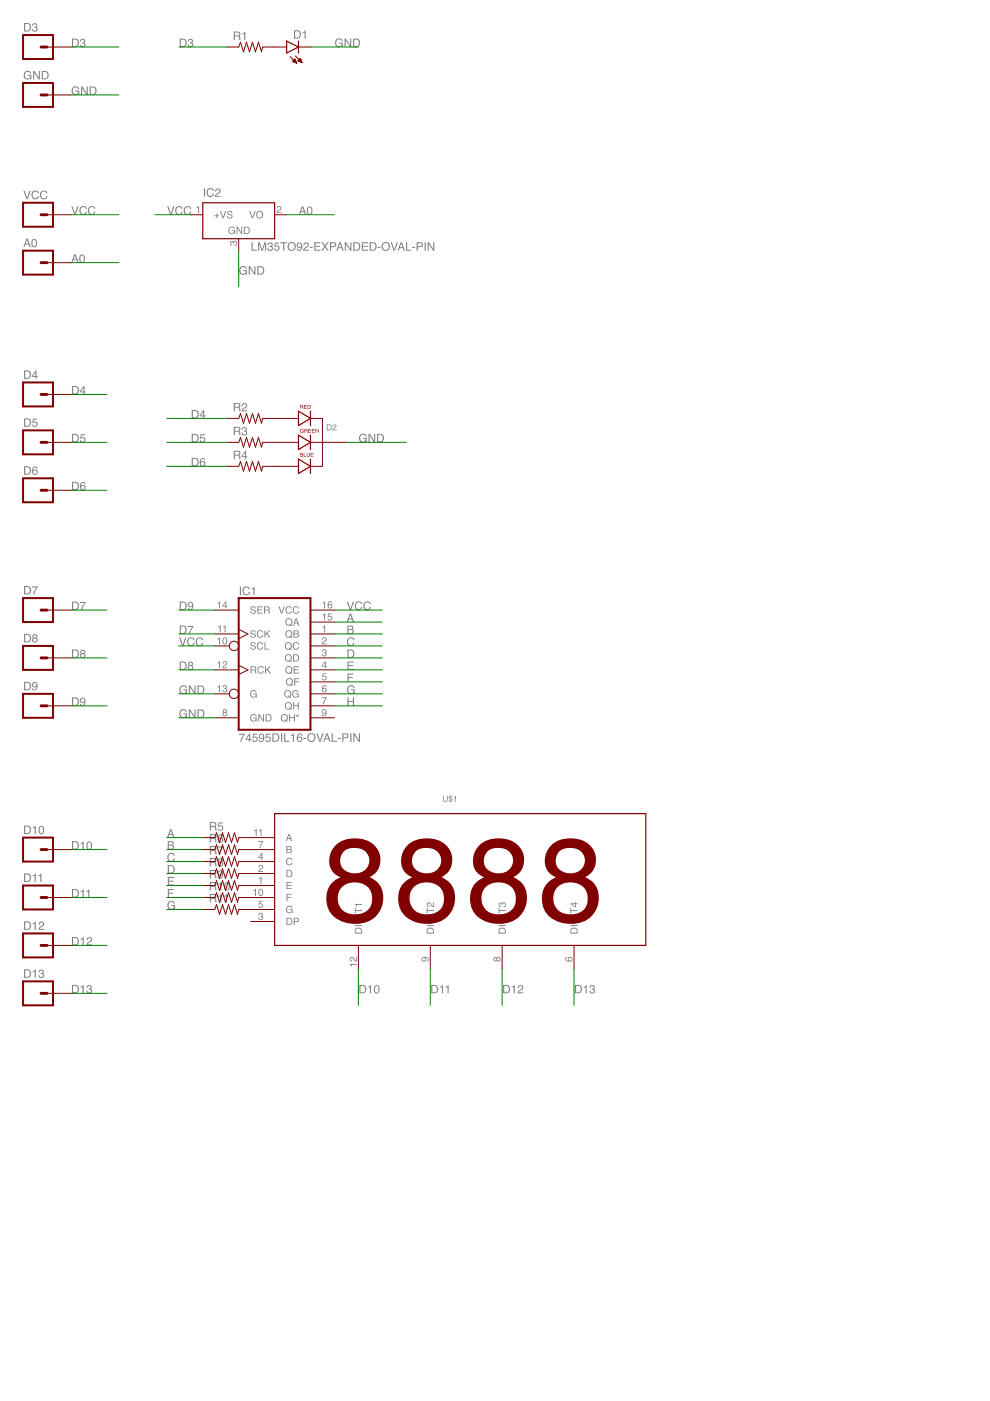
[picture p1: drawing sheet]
<?xml version="1.0" encoding="utf-8"?>
<!DOCTYPE eagle SYSTEM "eagle.dtd">
<!--
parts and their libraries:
SparkFun-Resistors: Licensing: Creative Commons ShareAlike 4.0 International - https://creativecommons.org/licenses/by-sa/4.0
-->
<eagle version="7.3.0">
<drawing>
<settings>
<setting alwaysvectorfont="no"/>
<setting verticaltext="up"/>
</settings>
<grid distance="0.1" unitdist="inch" unit="inch" style="lines" multiple="1" display="no" altdistance="0.01" altunitdist="inch" altunit="inch"/>
<schematic xreflabel="%F%N/%S.%C%R" xrefpart="/%S.%C%R">
<libraries>
<library name="SparkFun-Resistors">
<symbols>
<symbol name="RESISTOR">
<wire x1="-2.54" y1="0" x2="-2.159" y2="1.016" width="0.1524" layer="94"/>
<wire x1="-2.159" y1="1.016" x2="-1.524" y2="-1.016" width="0.1524" layer="94"/>
<wire x1="-1.524" y1="-1.016" x2="-0.889" y2="1.016" width="0.1524" layer="94"/>
<wire x1="-0.889" y1="1.016" x2="-0.254" y2="-1.016" width="0.1524" layer="94"/>
<wire x1="-0.254" y1="-1.016" x2="0.381" y2="1.016" width="0.1524" layer="94"/>
<wire x1="0.381" y1="1.016" x2="1.016" y2="-1.016" width="0.1524" layer="94"/>
<wire x1="1.016" y1="-1.016" x2="1.651" y2="1.016" width="0.1524" layer="94"/>
<wire x1="1.651" y1="1.016" x2="2.286" y2="-1.016" width="0.1524" layer="94"/>
<wire x1="2.286" y1="-1.016" x2="2.54" y2="0" width="0.1524" layer="94"/>
<text x="-3.81" y="1.4986" size="1.778" layer="95">&gt;NAME</text>
<text x="-3.81" y="-3.302" size="1.778" layer="96">&gt;VALUE</text>
<pin name="2" x="5.08" y="0" visible="off" length="short" direction="pas" swaplevel="1" rot="R180"/>
<pin name="1" x="-5.08" y="0" visible="off" length="short" direction="pas" swaplevel="1"/>
</symbol>
</symbols>
<devicesets>
<deviceset name="1KOHM-1/4W-1%(PTH)" prefix="R" uservalue="yes">
<gates>
<gate name="G$1" symbol="RESISTOR" x="0" y="0"/>
</gates>
<devices>
<device name="AXIAL-0.3" package="AXIAL-0.3">
<connects>
<connect gate="G$1" pin="1" pad="P$1"/>
<connect gate="G$1" pin="2" pad="P$2"/>
</connects>
<technologies>
<technology name="">
<attribute name="PROD_ID" value="RES-12182" constant="no"/>
<attribute name="VALUE" value="1K" constant="no"/>
</technology>
</technologies>
</device>
<device name="HORIZ-KIT" package="AXIAL-0.3EZ">
<connects>
<connect gate="G$1" pin="1" pad="P$1"/>
<connect gate="G$1" pin="2" pad="P$2"/>
</connects>
<technologies>
<technology name="">
<attribute name="PROD_ID" value="RES-12182" constant="no"/>
<attribute name="VALUE" value="1K" constant="no"/>
</technology>
</technologies>
</device>
<device name="VERT" package="AXIAL-0.1">
<connects>
<connect gate="G$1" pin="1" pad="P$1"/>
<connect gate="G$1" pin="2" pad="P$2"/>
</connects>
<technologies>
<technology name="">
<attribute name="PROD_ID" value="RES-12182" constant="no"/>
<attribute name="VALUE" value="1K" constant="no"/>
</technology>
</technologies>
</device>
<device name="VERT-KIT" package="AXIAL-0.1EZ">
<connects>
<connect gate="G$1" pin="1" pad="P$1"/>
<connect gate="G$1" pin="2" pad="P$2"/>
</connects>
<technologies>
<technology name="">
<attribute name="PROD_ID" value="RES-12182" constant="no"/>
<attribute name="VALUE" value="1K" constant="no"/>
</technology>
</technologies>
</device>
<device name="PTH-EXPANDED" package="PTH-EXPANDED">
<connects>
<connect gate="G$1" pin="1" pad="P$1"/>
<connect gate="G$1" pin="2" pad="P$2"/>
</connects>
<technologies>
<technology name=""/>
</technologies>
</device>
</devices>
</deviceset>
</devicesets>
</library>
<library name="SparkFun-Connectors">
<symbols>
<symbol name="M01">
<wire x1="3.81" y1="-2.54" x2="-2.54" y2="-2.54" width="0.4064" layer="94"/>
<wire x1="1.27" y1="0" x2="2.54" y2="0" width="0.6096" layer="94"/>
<wire x1="-2.54" y1="2.54" x2="-2.54" y2="-2.54" width="0.4064" layer="94"/>
<wire x1="3.81" y1="-2.54" x2="3.81" y2="2.54" width="0.4064" layer="94"/>
<wire x1="-2.54" y1="2.54" x2="3.81" y2="2.54" width="0.4064" layer="94"/>
<text x="-2.54" y="-5.08" size="1.778" layer="96">&gt;VALUE</text>
<text x="-2.54" y="3.302" size="1.778" layer="95">&gt;NAME</text>
<pin name="1" x="7.62" y="0" visible="off" length="middle" direction="pas" swaplevel="1" rot="R180"/>
</symbol>
</symbols>
<devicesets>
<deviceset name="M01" prefix="JP" uservalue="yes">
<gates>
<gate name="G$1" symbol="M01" x="0" y="0"/>
</gates>
<devices>
<device name="PTH_LONGPAD" package="1X01_LONGPAD">
<connects>
<connect gate="G$1" pin="1" pad="1"/>
</connects>
<technologies>
<technology name=""/>
</technologies>
</device>
<device name="SMD" package="LUXEON-PAD">
<connects>
<connect gate="G$1" pin="1" pad="P$1"/>
</connects>
<technologies>
<technology name=""/>
</technologies>
</device>
<device name="-SMTSO-256-ET" package="SMTSO-256-ET">
<connects>
<connect gate="G$1" pin="1" pad="P$1"/>
</connects>
<technologies>
<technology name=""/>
</technologies>
</device>
<device name="SMTRA-256-8-6" package="SMTRA-256-8-6">
<connects>
<connect gate="G$1" pin="1" pad="P$1"/>
</connects>
<technologies>
<technology name=""/>
</technologies>
</device>
<device name="SMDNS" package="1X01NS">
<connects>
<connect gate="G$1" pin="1" pad="1"/>
</connects>
<technologies>
<technology name=""/>
</technologies>
</device>
<device name="PTH" package="1X01">
<connects>
<connect gate="G$1" pin="1" pad="1"/>
</connects>
<technologies>
<technology name=""/>
</technologies>
</device>
<device name="PTH_2MM" package="1X01_2MM">
<connects>
<connect gate="G$1" pin="1" pad="1"/>
</connects>
<technologies>
<technology name=""/>
</technologies>
</device>
<device name="OFFSET" package="1X01_OFFSET">
<connects>
<connect gate="G$1" pin="1" pad="1"/>
</connects>
<technologies>
<technology name=""/>
</technologies>
</device>
<device name="SMD-4.5X1.5" package="PAD-1.5X4.5">
<connects>
<connect gate="G$1" pin="1" pad="P$1"/>
</connects>
<technologies>
<technology name=""/>
</technologies>
</device>
<device name="POGOPIN_HOLE_LARGE" package="1X01_POGOPIN_HOLE_LARGE">
<connects>
<connect gate="G$1" pin="1" pad="1"/>
</connects>
<technologies>
<technology name=""/>
</technologies>
</device>
<device name="POGOPIN_HOLE_0.58" package="1X01_POGOPIN_HOLE_0.58">
<connects>
<connect gate="G$1" pin="1" pad="1"/>
</connects>
<technologies>
<technology name=""/>
</technologies>
</device>
<device name="SNAP-FEMALE" package="SNAP-FEMALE">
<connects>
<connect gate="G$1" pin="1" pad="1"/>
</connects>
<technologies>
<technology name=""/>
</technologies>
</device>
<device name="SNAP-MALE" package="SNAP-MALE">
<connects>
<connect gate="G$1" pin="1" pad="2"/>
</connects>
<technologies>
<technology name=""/>
</technologies>
</device>
<device name="SPRING-CONN" package="SPRING-CONNECTOR">
<connects>
<connect gate="G$1" pin="1" pad="P$2"/>
</connects>
<technologies>
<technology name=""/>
</technologies>
</device>
<device name="NOSILK-KIT" package="1X01NS-KIT">
<connects>
<connect gate="G$1" pin="1" pad="1"/>
</connects>
<technologies>
<technology name=""/>
</technologies>
</device>
<device name="PTH_NO_SILK_YES_STOP" package="1X01_NO_SILK">
<connects>
<connect gate="G$1" pin="1" pad="1"/>
</connects>
<technologies>
<technology name=""/>
</technologies>
</device>
<device name="PTH_1.27MM" package="1X01_1.27MM">
<connects>
<connect gate="G$1" pin="1" pad="P$1"/>
</connects>
<technologies>
<technology name=""/>
</technologies>
</device>
<device name="PTH_SMD_1.27X0.635MM" package="1X01_SMD_1.27X0.635MM">
<connects>
<connect gate="G$1" pin="1" pad="P$2"/>
</connects>
<technologies>
<technology name=""/>
</technologies>
</device>
<device name="PTH_SMD_1.27X0.635MM_NO_SILK" package="1X01_SMD_1.27X0.635MM_NO_SILK">
<connects>
<connect gate="G$1" pin="1" pad="P$2"/>
</connects>
<technologies>
<technology name=""/>
</technologies>
</device>
<device name="PTH_WITHOUT_TEXT" package="1X01_WITHOUT_TEXT">
<connects>
<connect gate="G$1" pin="1" pad="1"/>
</connects>
<technologies>
<technology name=""/>
</technologies>
</device>
<device name="PTH_SMD_2.18X1.0668MM_NO_SILK" package="1X01_SMD_2.18X1.0668MM_NO_SILK">
<connects>
<connect gate="G$1" pin="1" pad="P$2"/>
</connects>
<technologies>
<technology name=""/>
</technologies>
</device>
<device name="PTH_SMD_3.5X1MM_NO_SILK" package="1X01_SMD_3.5X1MM_NO_SILK">
<connects>
<connect gate="G$1" pin="1" pad="P$2"/>
</connects>
<technologies>
<technology name=""/>
</technologies>
</device>
<device name="PTH_SMD_3.25X0.85MM_NO_SILK" package="1X01_SMD_3.25X0.85MM_NO_SILK">
<connects>
<connect gate="G$1" pin="1" pad="P$1"/>
</connects>
<technologies>
<technology name=""/>
</technologies>
</device>
</devices>
</deviceset>
</devicesets>
</library>
<library name="SparkFun-DigitalIC">
<symbols>
<symbol name="74595">
<wire x1="-5.08" y1="-15.24" x2="10.16" y2="-15.24" width="0.4064" layer="94"/>
<wire x1="10.16" y1="-15.24" x2="10.16" y2="12.7" width="0.4064" layer="94"/>
<wire x1="10.16" y1="12.7" x2="-5.08" y2="12.7" width="0.4064" layer="94"/>
<wire x1="-5.08" y1="12.7" x2="-5.08" y2="-15.24" width="0.4064" layer="94"/>
<text x="-5.08" y="13.335" size="1.778" layer="95">&gt;NAME</text>
<text x="-5.08" y="-17.78" size="1.778" layer="96">&gt;VALUE</text>
<pin name="QB" x="15.24" y="5.08" length="middle" direction="hiz" rot="R180"/>
<pin name="QC" x="15.24" y="2.54" length="middle" direction="hiz" rot="R180"/>
<pin name="QD" x="15.24" y="0" length="middle" direction="hiz" rot="R180"/>
<pin name="QE" x="15.24" y="-2.54" length="middle" direction="hiz" rot="R180"/>
<pin name="QF" x="15.24" y="-5.08" length="middle" direction="hiz" rot="R180"/>
<pin name="QG" x="15.24" y="-7.62" length="middle" direction="hiz" rot="R180"/>
<pin name="QH" x="15.24" y="-10.16" length="middle" direction="hiz" rot="R180"/>
<pin name="SCL" x="-10.16" y="2.54" length="middle" direction="in" function="dot"/>
<pin name="SCK" x="-10.16" y="5.08" length="middle" direction="in" function="clk"/>
<pin name="RCK" x="-10.16" y="-2.54" length="middle" direction="in" function="clk"/>
<pin name="G" x="-10.16" y="-7.62" length="middle" direction="in" function="dot"/>
<pin name="SER" x="-10.16" y="10.16" length="middle" direction="in"/>
<pin name="QA" x="15.24" y="7.62" length="middle" direction="hiz" rot="R180"/>
<pin name="QH*" x="15.24" y="-12.7" length="middle" direction="hiz" rot="R180"/>
<pin name="GND" x="-10.16" y="-12.7" length="middle" direction="pwr"/>
<pin name="VCC" x="15.24" y="10.16" length="middle" direction="pwr" rot="R180"/>
</symbol>
</symbols>
<devicesets>
<deviceset name="74*595" prefix="IC">
<gates>
<gate name="A" symbol="74595" x="22.86" y="0"/>
</gates>
<devices>
<device name="N" package="DIL16">
<connects>
<connect gate="A" pin="G" pad="13"/>
<connect gate="A" pin="GND" pad="8"/>
<connect gate="A" pin="QA" pad="15"/>
<connect gate="A" pin="QB" pad="1"/>
<connect gate="A" pin="QC" pad="2"/>
<connect gate="A" pin="QD" pad="3"/>
<connect gate="A" pin="QE" pad="4"/>
<connect gate="A" pin="QF" pad="5"/>
<connect gate="A" pin="QG" pad="6"/>
<connect gate="A" pin="QH" pad="7"/>
<connect gate="A" pin="QH*" pad="9"/>
<connect gate="A" pin="RCK" pad="12"/>
<connect gate="A" pin="SCK" pad="11"/>
<connect gate="A" pin="SCL" pad="10"/>
<connect gate="A" pin="SER" pad="14"/>
<connect gate="A" pin="VCC" pad="16"/>
</connects>
<technologies>
<technology name="LS"/>
</technologies>
</device>
<device name="D" package="SO16">
<connects>
<connect gate="A" pin="G" pad="13"/>
<connect gate="A" pin="GND" pad="8"/>
<connect gate="A" pin="QA" pad="15"/>
<connect gate="A" pin="QB" pad="1"/>
<connect gate="A" pin="QC" pad="2"/>
<connect gate="A" pin="QD" pad="3"/>
<connect gate="A" pin="QE" pad="4"/>
<connect gate="A" pin="QF" pad="5"/>
<connect gate="A" pin="QG" pad="6"/>
<connect gate="A" pin="QH" pad="7"/>
<connect gate="A" pin="QH*" pad="9"/>
<connect gate="A" pin="RCK" pad="12"/>
<connect gate="A" pin="SCK" pad="11"/>
<connect gate="A" pin="SCL" pad="10"/>
<connect gate="A" pin="SER" pad="14"/>
<connect gate="A" pin="VCC" pad="16"/>
</connects>
<technologies>
<technology name="LS">
<attribute name="PROD_ID" value="IC-07875" constant="no"/>
</technology>
</technologies>
</device>
<device name="FK" package="LCC20">
<connects>
<connect gate="A" pin="G" pad="17"/>
<connect gate="A" pin="GND" pad="10"/>
<connect gate="A" pin="QA" pad="19"/>
<connect gate="A" pin="QB" pad="2"/>
<connect gate="A" pin="QC" pad="3"/>
<connect gate="A" pin="QD" pad="4"/>
<connect gate="A" pin="QE" pad="5"/>
<connect gate="A" pin="QF" pad="7"/>
<connect gate="A" pin="QG" pad="8"/>
<connect gate="A" pin="QH" pad="9"/>
<connect gate="A" pin="QH*" pad="12"/>
<connect gate="A" pin="RCK" pad="15"/>
<connect gate="A" pin="SCK" pad="14"/>
<connect gate="A" pin="SCL" pad="13"/>
<connect gate="A" pin="SER" pad="18"/>
<connect gate="A" pin="VCC" pad="20"/>
</connects>
<technologies>
<technology name="LS"/>
</technologies>
</device>
<device name="" package="TSSOP16">
<connects>
<connect gate="A" pin="G" pad="13"/>
<connect gate="A" pin="GND" pad="8"/>
<connect gate="A" pin="QA" pad="15"/>
<connect gate="A" pin="QB" pad="1"/>
<connect gate="A" pin="QC" pad="2"/>
<connect gate="A" pin="QD" pad="3"/>
<connect gate="A" pin="QE" pad="4"/>
<connect gate="A" pin="QF" pad="5"/>
<connect gate="A" pin="QG" pad="6"/>
<connect gate="A" pin="QH" pad="7"/>
<connect gate="A" pin="QH*" pad="9"/>
<connect gate="A" pin="RCK" pad="12"/>
<connect gate="A" pin="SCK" pad="11"/>
<connect gate="A" pin="SCL" pad="10"/>
<connect gate="A" pin="SER" pad="14"/>
<connect gate="A" pin="VCC" pad="16"/>
</connects>
<technologies>
<technology name=""/>
</technologies>
</device>
</devices>
</deviceset>
</devicesets>
</library>
<library name="led-7-segment">
<symbols>
<symbol name="4DIGIT_SEVEN_SEGMENT">
<wire x1="-38.1" y1="15.24" x2="-38.1" y2="-12.7" width="0.254" layer="94"/>
<wire x1="-38.1" y1="-12.7" x2="40.64" y2="-12.7" width="0.254" layer="94"/>
<wire x1="40.64" y1="-12.7" x2="40.64" y2="15.24" width="0.254" layer="94"/>
<wire x1="40.64" y1="15.24" x2="-38.1" y2="15.24" width="0.254" layer="94"/>
<text x="-27.94" y="-7.62" size="17.78" layer="94">8</text>
<text x="-12.7" y="-7.62" size="17.78" layer="94">8</text>
<text x="2.54" y="-7.62" size="17.78" layer="94">8</text>
<text x="17.78" y="-7.62" size="17.78" layer="94">8</text>
<pin name="A" x="-43.18" y="10.16" length="middle"/>
<pin name="B" x="-43.18" y="7.62" length="middle"/>
<pin name="C" x="-43.18" y="5.08" length="middle"/>
<pin name="D" x="-43.18" y="2.54" length="middle"/>
<pin name="E" x="-43.18" y="0" length="middle"/>
<pin name="F" x="-43.18" y="-2.54" length="middle"/>
<pin name="G" x="-43.18" y="-5.08" length="middle"/>
<pin name="DP" x="-43.18" y="-7.62" length="middle"/>
<pin name="DIGIT1" x="-20.32" y="-17.78" length="middle" rot="R90"/>
<pin name="DIGIT2" x="-5.08" y="-17.78" length="middle" rot="R90"/>
<pin name="DIGIT3" x="10.16" y="-17.78" length="middle" rot="R90"/>
<pin name="DIGIT4" x="25.4" y="-17.78" length="middle" rot="R90"/>
<text x="-2.54" y="17.78" size="1.27" layer="95">&gt;NAME</text>
</symbol>
</symbols>
<devicesets>
<deviceset name="4DIGIT_SEVEN_SEGMENT">
<gates>
<gate name="G$1" symbol="4DIGIT_SEVEN_SEGMENT" x="0" y="0"/>
</gates>
<devices>
<device name="4DIGIT_SEVEN_SEGMENT" package="4DIGIT_SEVEN_SEGMENT">
<connects>
<connect gate="G$1" pin="A" pad="11"/>
<connect gate="G$1" pin="B" pad="7"/>
<connect gate="G$1" pin="C" pad="4"/>
<connect gate="G$1" pin="D" pad="2"/>
<connect gate="G$1" pin="DIGIT1" pad="12"/>
<connect gate="G$1" pin="DIGIT2" pad="9"/>
<connect gate="G$1" pin="DIGIT3" pad="8"/>
<connect gate="G$1" pin="DIGIT4" pad="6"/>
<connect gate="G$1" pin="DP" pad="3"/>
<connect gate="G$1" pin="E" pad="1"/>
<connect gate="G$1" pin="F" pad="10"/>
<connect gate="G$1" pin="G" pad="5"/>
</connects>
<technologies>
<technology name=""/>
</technologies>
</device>
<device name="4DIGIT_SEVEN_SEGMENT_FAR_PINS" package="4DIGIT_SEVEN_SEGMENT_FAR_PINS">
<connects>
<connect gate="G$1" pin="A" pad="11"/>
<connect gate="G$1" pin="B" pad="7"/>
<connect gate="G$1" pin="C" pad="4"/>
<connect gate="G$1" pin="D" pad="2"/>
<connect gate="G$1" pin="DIGIT1" pad="12"/>
<connect gate="G$1" pin="DIGIT2" pad="9"/>
<connect gate="G$1" pin="DIGIT3" pad="8"/>
<connect gate="G$1" pin="DIGIT4" pad="6"/>
<connect gate="G$1" pin="DP" pad="3"/>
<connect gate="G$1" pin="E" pad="1"/>
<connect gate="G$1" pin="F" pad="10"/>
<connect gate="G$1" pin="G" pad="5"/>
</connects>
<technologies>
<technology name=""/>
</technologies>
</device>
</devices>
</deviceset>
</devicesets>
</library>
<library name="SparkFun-LED">
<symbols>
<symbol name="LED">
<wire x1="1.27" y1="0" x2="0" y2="-2.54" width="0.254" layer="94"/>
<wire x1="0" y1="-2.54" x2="-1.27" y2="0" width="0.254" layer="94"/>
<wire x1="1.27" y1="-2.54" x2="0" y2="-2.54" width="0.254" layer="94"/>
<wire x1="0" y1="-2.54" x2="-1.27" y2="-2.54" width="0.254" layer="94"/>
<wire x1="1.27" y1="0" x2="0" y2="0" width="0.254" layer="94"/>
<wire x1="0" y1="0" x2="-1.27" y2="0" width="0.254" layer="94"/>
<wire x1="-2.032" y1="-0.762" x2="-3.429" y2="-2.159" width="0.1524" layer="94"/>
<wire x1="-1.905" y1="-1.905" x2="-3.302" y2="-3.302" width="0.1524" layer="94"/>
<text x="3.556" y="-4.572" size="1.778" layer="95" rot="R90">&gt;NAME</text>
<text x="5.715" y="-4.572" size="1.778" layer="96" rot="R90">&gt;VALUE</text>
<pin name="C" x="0" y="-5.08" visible="off" length="short" direction="pas" rot="R90"/>
<pin name="A" x="0" y="2.54" visible="off" length="short" direction="pas" rot="R270"/>
<polygon width="0.1524" layer="94">
<vertex x="-3.429" y="-2.159"/>
<vertex x="-3.048" y="-1.27"/>
<vertex x="-2.54" y="-1.778"/>
</polygon>
<polygon width="0.1524" layer="94">
<vertex x="-3.302" y="-3.302"/>
<vertex x="-2.921" y="-2.413"/>
<vertex x="-2.413" y="-2.921"/>
</polygon>
</symbol>
<symbol name="LED-RGB-CC">
<pin name="RED_CATHODE" x="-5.08" y="5.08" visible="off" length="middle"/>
<pin name="GREEN_CATHODE" x="-5.08" y="0" visible="off" length="middle"/>
<pin name="BLUE_CATHODE" x="-5.08" y="-5.08" visible="off" length="middle"/>
<pin name="CATHODE" x="10.16" y="0" visible="off" length="middle" rot="R180"/>
<wire x1="0" y1="6.604" x2="0" y2="3.556" width="0.254" layer="94"/>
<wire x1="0" y1="3.556" x2="2.54" y2="5.08" width="0.254" layer="94"/>
<wire x1="2.54" y1="5.08" x2="0" y2="6.604" width="0.254" layer="94"/>
<wire x1="2.54" y1="6.604" x2="2.54" y2="5.08" width="0.254" layer="94"/>
<wire x1="2.54" y1="5.08" x2="2.54" y2="3.556" width="0.254" layer="94"/>
<wire x1="0" y1="1.524" x2="0" y2="-1.524" width="0.254" layer="94"/>
<wire x1="0" y1="-1.524" x2="2.54" y2="0" width="0.254" layer="94"/>
<wire x1="2.54" y1="0" x2="0" y2="1.524" width="0.254" layer="94"/>
<wire x1="2.54" y1="1.524" x2="2.54" y2="0" width="0.254" layer="94"/>
<wire x1="2.54" y1="0" x2="2.54" y2="-1.524" width="0.254" layer="94"/>
<wire x1="0" y1="-3.556" x2="0" y2="-6.604" width="0.254" layer="94"/>
<wire x1="0" y1="-6.604" x2="2.54" y2="-5.08" width="0.254" layer="94"/>
<wire x1="2.54" y1="-5.08" x2="0" y2="-3.556" width="0.254" layer="94"/>
<wire x1="2.54" y1="-3.556" x2="2.54" y2="-5.08" width="0.254" layer="94"/>
<wire x1="2.54" y1="-5.08" x2="2.54" y2="-6.604" width="0.254" layer="94"/>
<wire x1="5.08" y1="-5.08" x2="5.08" y2="0" width="0.1524" layer="94"/>
<text x="0.254" y="7.112" size="0.8128" layer="94">RED</text>
<text x="0.254" y="2.032" size="0.8128" layer="94">GREEN</text>
<text x="0.254" y="-3.048" size="0.8128" layer="94">BLUE</text>
<wire x1="5.08" y1="0" x2="5.08" y2="5.08" width="0.1524" layer="94"/>
<wire x1="5.08" y1="5.08" x2="2.54" y2="5.08" width="0.1524" layer="94"/>
<wire x1="5.08" y1="0" x2="2.54" y2="0" width="0.1524" layer="94"/>
<wire x1="5.08" y1="-5.08" x2="2.54" y2="-5.08" width="0.1524" layer="94"/>
<text x="5.842" y="2.54" size="1.27" layer="95">&gt;NAME</text>
</symbol>
</symbols>
<devicesets>
<deviceset name="LED" prefix="D" uservalue="yes">
<gates>
<gate name="G$1" symbol="LED" x="0" y="0"/>
</gates>
<devices>
<device name="5MM" package="LED5MM">
<connects>
<connect gate="G$1" pin="A" pad="A"/>
<connect gate="G$1" pin="C" pad="K"/>
</connects>
<technologies>
<technology name=""/>
</technologies>
</device>
<device name="3MM" package="LED3MM">
<connects>
<connect gate="G$1" pin="A" pad="A"/>
<connect gate="G$1" pin="C" pad="K"/>
</connects>
<technologies>
<technology name=""/>
</technologies>
</device>
<device name="1206" package="LED-1206">
<connects>
<connect gate="G$1" pin="A" pad="A"/>
<connect gate="G$1" pin="C" pad="C"/>
</connects>
<technologies>
<technology name=""/>
</technologies>
</device>
<device name="0603" package="LED-0603">
<connects>
<connect gate="G$1" pin="A" pad="A"/>
<connect gate="G$1" pin="C" pad="C"/>
</connects>
<technologies>
<technology name=""/>
</technologies>
</device>
<device name="10MM" package="LED10MM">
<connects>
<connect gate="G$1" pin="A" pad="A"/>
<connect gate="G$1" pin="C" pad="C"/>
</connects>
<technologies>
<technology name=""/>
</technologies>
</device>
<device name="-FKIT-1206" package="FKIT-LED-1206">
<connects>
<connect gate="G$1" pin="A" pad="A"/>
<connect gate="G$1" pin="C" pad="C"/>
</connects>
<technologies>
<technology name=""/>
</technologies>
</device>
<device name="-3MM-NO_SILK" package="LED3MM-NS">
<connects>
<connect gate="G$1" pin="A" pad="A"/>
<connect gate="G$1" pin="C" pad="K"/>
</connects>
<technologies>
<technology name=""/>
</technologies>
</device>
<device name="5MM-KIT" package="LED5MM-KIT">
<connects>
<connect gate="G$1" pin="A" pad="A"/>
<connect gate="G$1" pin="C" pad="K"/>
</connects>
<technologies>
<technology name=""/>
</technologies>
</device>
<device name="1206-BOTTOM" package="LED-1206-BOTTOM">
<connects>
<connect gate="G$1" pin="A" pad="A"/>
<connect gate="G$1" pin="C" pad="C"/>
</connects>
<technologies>
<technology name=""/>
</technologies>
</device>
<device name="LED3MM-EXPANDED" package="LED3MM-EXPANDED">
<connects>
<connect gate="G$1" pin="A" pad="A"/>
<connect gate="G$1" pin="C" pad="K"/>
</connects>
<technologies>
<technology name=""/>
</technologies>
</device>
</devices>
</deviceset>
<deviceset name="LED-RGB-CC-THRU" prefix="D">
<gates>
<gate name="G$1" symbol="LED-RGB-CC" x="0" y="0"/>
</gates>
<devices>
<device name="DIFFUSE" package="LED-RGB-THRU">
<connects>
<connect gate="G$1" pin="BLUE_CATHODE" pad="4"/>
<connect gate="G$1" pin="CATHODE" pad="2"/>
<connect gate="G$1" pin="GREEN_CATHODE" pad="3"/>
<connect gate="G$1" pin="RED_CATHODE" pad="1"/>
</connects>
<technologies>
<technology name="">
<attribute name="PROD_ID" value="DIO-09434"/>
</technology>
</technologies>
</device>
<device name="CLEAR" package="LED-RGB-THRU">
<connects>
<connect gate="G$1" pin="BLUE_CATHODE" pad="4"/>
<connect gate="G$1" pin="CATHODE" pad="2"/>
<connect gate="G$1" pin="GREEN_CATHODE" pad="3"/>
<connect gate="G$1" pin="RED_CATHODE" pad="1"/>
</connects>
<technologies>
<technology name="">
<attribute name="PROD_ID" value="DIO-08418"/>
</technology>
</technologies>
</device>
<device name="EXPANDED" package="LED-RGB-THRU-EXPANDED">
<connects>
<connect gate="G$1" pin="BLUE_CATHODE" pad="4"/>
<connect gate="G$1" pin="CATHODE" pad="2"/>
<connect gate="G$1" pin="GREEN_CATHODE" pad="3"/>
<connect gate="G$1" pin="RED_CATHODE" pad="1"/>
</connects>
<technologies>
<technology name=""/>
</technologies>
</device>
</devices>
</deviceset>
</devicesets>
</library>
<library name="lm35">
<symbols>
<symbol name="LM50">
<wire x1="-7.62" y1="2.54" x2="7.62" y2="2.54" width="0.254" layer="94"/>
<wire x1="7.62" y1="2.54" x2="7.62" y2="-5.08" width="0.254" layer="94"/>
<wire x1="7.62" y1="-5.08" x2="-7.62" y2="-5.08" width="0.254" layer="94"/>
<wire x1="-7.62" y1="-5.08" x2="-7.62" y2="2.54" width="0.254" layer="94"/>
<text x="-2.286" y="-4.064" size="1.524" layer="95">GND</text>
<text x="-7.62" y="3.81" size="1.778" layer="95">&gt;NAME</text>
<text x="2.54" y="-7.62" size="1.778" layer="96">&gt;VALUE</text>
<pin name="+VS" x="-10.16" y="0" length="short" direction="in"/>
<pin name="VO" x="10.16" y="0" length="short" direction="in" rot="R180"/>
<pin name="GND" x="0" y="-7.62" visible="pad" length="short" direction="pwr" rot="R90"/>
</symbol>
</symbols>
<devicesets>
<deviceset name="LM35" prefix="IC">
<gates>
<gate name="G$1" symbol="LM50" x="0" y="0"/>
</gates>
<devices>
<device name="CZ" package="TO92">
<connects>
<connect gate="G$1" pin="+VS" pad="1"/>
<connect gate="G$1" pin="GND" pad="3"/>
<connect gate="G$1" pin="VO" pad="2"/>
</connects>
<technologies>
<technology name=""/>
</technologies>
</device>
<device name="DT" package="TO220V">
<connects>
<connect gate="G$1" pin="+VS" pad="1"/>
<connect gate="G$1" pin="GND" pad="2"/>
<connect gate="G$1" pin="VO" pad="3"/>
</connects>
<technologies>
<technology name=""/>
</technologies>
</device>
<device name="H" package="TO46">
<connects>
<connect gate="G$1" pin="+VS" pad="3"/>
<connect gate="G$1" pin="GND" pad="1"/>
<connect gate="G$1" pin="VO" pad="2"/>
</connects>
<technologies>
<technology name=""/>
</technologies>
</device>
<device name="DM" package="SO08">
<connects>
<connect gate="G$1" pin="+VS" pad="8"/>
<connect gate="G$1" pin="GND" pad="4"/>
<connect gate="G$1" pin="VO" pad="1"/>
</connects>
<technologies>
<technology name=""/>
</technologies>
</device>
<device name="TO92-EXPANDED" package="TO92-EXPANDED">
<connects>
<connect gate="G$1" pin="+VS" pad="1"/>
<connect gate="G$1" pin="GND" pad="3"/>
<connect gate="G$1" pin="VO" pad="2"/>
</connects>
<technologies>
<technology name=""/>
</technologies>
</device>
</devices>
</deviceset>
</devicesets>
</library>
</libraries>
<attributes>
</attributes>
<variantdefs>
</variantdefs>
<classes>
<class number="0" name="default" width="0" drill="0">
</class>
</classes>
<parts>
<part name="D3" library="SparkFun-Connectors" deviceset="M01" device="PTH"/>
<part name="GND" library="SparkFun-Connectors" deviceset="M01" device="PTH"/>
<part name="D8" library="SparkFun-Connectors" deviceset="M01" device="PTH"/>
<part name="D9" library="SparkFun-Connectors" deviceset="M01" device="PTH"/>
<part name="D10" library="SparkFun-Connectors" deviceset="M01" device="PTH"/>
<part name="VCC" library="SparkFun-Connectors" deviceset="M01" device="PTH"/>
<part name="A0" library="SparkFun-Connectors" deviceset="M01" device="PTH"/>
<part name="D11" library="SparkFun-Connectors" deviceset="M01" device="PTH"/>
<part name="D12" library="SparkFun-Connectors" deviceset="M01" device="PTH"/>
<part name="D13" library="SparkFun-Connectors" deviceset="M01" device="PTH"/>
<part name="D4" library="SparkFun-Connectors" deviceset="M01" device="PTH"/>
<part name="D5" library="SparkFun-Connectors" deviceset="M01" device="PTH"/>
<part name="D6" library="SparkFun-Connectors" deviceset="M01" device="PTH"/>
<part name="D7" library="SparkFun-Connectors" deviceset="M01" device="PTH"/>
<part name="IC1" library="SparkFun-DigitalIC" deviceset="74*595" device="N" technology="LS"/>
<part name="U$1" library="led-7-segment" deviceset="4DIGIT_SEVEN_SEGMENT" device="4DIGIT_SEVEN_SEGMENT"/>
<part name="D1" library="SparkFun-LED" deviceset="LED" device="LED3MM-EXPANDED"/>
<part name="R1" library="SparkFun-Resistors" deviceset="1KOHM-1/4W-1%(PTH)" device="PTH-EXPANDED"/>
<part name="IC2" library="lm35" deviceset="LM35" device="TO92-EXPANDED"/>
<part name="D2" library="SparkFun-LED" deviceset="LED-RGB-CC-THRU" device="EXPANDED"/>
<part name="R2" library="SparkFun-Resistors" deviceset="1KOHM-1/4W-1%(PTH)" device="PTH-EXPANDED"/>
<part name="R3" library="SparkFun-Resistors" deviceset="1KOHM-1/4W-1%(PTH)" device="PTH-EXPANDED"/>
<part name="R4" library="SparkFun-Resistors" deviceset="1KOHM-1/4W-1%(PTH)" device="PTH-EXPANDED"/>
<part name="R5" library="SparkFun-Resistors" deviceset="1KOHM-1/4W-1%(PTH)" device="PTH-EXPANDED"/>
<part name="R6" library="SparkFun-Resistors" deviceset="1KOHM-1/4W-1%(PTH)" device="PTH-EXPANDED"/>
<part name="R7" library="SparkFun-Resistors" deviceset="1KOHM-1/4W-1%(PTH)" device="PTH-EXPANDED"/>
<part name="R8" library="SparkFun-Resistors" deviceset="1KOHM-1/4W-1%(PTH)" device="PTH-EXPANDED"/>
<part name="R9" library="SparkFun-Resistors" deviceset="1KOHM-1/4W-1%(PTH)" device="PTH-EXPANDED"/>
<part name="R10" library="SparkFun-Resistors" deviceset="1KOHM-1/4W-1%(PTH)" device="PTH-EXPANDED"/>
<part name="R11" library="SparkFun-Resistors" deviceset="1KOHM-1/4W-1%(PTH)" device="PTH-EXPANDED"/>
</parts>
<sheets>
<sheet>
<plain>
</plain>
<instances>
<instance part="D3" gate="G$1" x="-20.32" y="58.42"/>
<instance part="GND" gate="G$1" x="-20.32" y="48.26"/>
<instance part="D8" gate="G$1" x="-20.32" y="-71.12"/>
<instance part="D9" gate="G$1" x="-20.32" y="-81.28"/>
<instance part="D10" gate="G$1" x="-20.32" y="-111.76"/>
<instance part="VCC" gate="G$1" x="-20.32" y="22.86"/>
<instance part="A0" gate="G$1" x="-20.32" y="12.7"/>
<instance part="D11" gate="G$1" x="-20.32" y="-121.92"/>
<instance part="D12" gate="G$1" x="-20.32" y="-132.08"/>
<instance part="D13" gate="G$1" x="-20.32" y="-142.24"/>
<instance part="D4" gate="G$1" x="-20.32" y="-15.24"/>
<instance part="D5" gate="G$1" x="-20.32" y="-25.4"/>
<instance part="D6" gate="G$1" x="-20.32" y="-35.56"/>
<instance part="D7" gate="G$1" x="-20.32" y="-60.96"/>
<instance part="IC1" gate="A" x="27.94" y="-71.12"/>
<instance part="U$1" gate="G$1" x="68.58" y="-119.38"/>
<instance part="D1" gate="G$1" x="33.02" y="58.42" rot="R90"/>
<instance part="R1" gate="G$1" x="25.4" y="58.42" rot="R180"/>
<instance part="IC2" gate="G$1" x="22.86" y="22.86"/>
<instance part="D2" gate="G$1" x="35.56" y="-25.4"/>
<instance part="R2" gate="G$1" x="25.4" y="-20.32" rot="R180"/>
<instance part="R3" gate="G$1" x="25.4" y="-25.4" rot="R180"/>
<instance part="R4" gate="G$1" x="25.4" y="-30.48" rot="R180"/>
<instance part="R5" gate="G$1" x="20.32" y="-109.22" rot="R180"/>
<instance part="R6" gate="G$1" x="20.32" y="-111.76" rot="R180"/>
<instance part="R7" gate="G$1" x="20.32" y="-114.3" rot="R180"/>
<instance part="R8" gate="G$1" x="20.32" y="-116.84" rot="R180"/>
<instance part="R9" gate="G$1" x="20.32" y="-119.38" rot="R180"/>
<instance part="R10" gate="G$1" x="20.32" y="-121.92" rot="R180"/>
<instance part="R11" gate="G$1" x="20.32" y="-124.46" rot="R180"/>
</instances>
<busses>
</busses>
<nets>
<net name="GND" class="0">
<segment>
<pinref part="GND" gate="G$1" pin="1"/>
<wire x1="-12.7" y1="48.26" x2="-2.54" y2="48.26" width="0.1524" layer="91"/>
<label x="-12.7" y="48.26" size="1.778" layer="95"/>
</segment>
<segment>
<wire x1="17.78" y1="-83.82" x2="10.16" y2="-83.82" width="0.1524" layer="91"/>
<label x="10.16" y="-83.82" size="1.778" layer="95"/>
<pinref part="IC1" gate="A" pin="GND"/>
</segment>
<segment>
<wire x1="17.78" y1="-78.74" x2="10.16" y2="-78.74" width="0.1524" layer="91"/>
<label x="10.16" y="-78.74" size="1.778" layer="95"/>
<pinref part="IC1" gate="A" pin="G"/>
</segment>
<segment>
<pinref part="IC2" gate="G$1" pin="GND"/>
<wire x1="22.86" y1="15.24" x2="22.86" y2="7.62" width="0.1524" layer="91"/>
<label x="22.86" y="10.16" size="1.778" layer="95"/>
</segment>
<segment>
<pinref part="D2" gate="G$1" pin="CATHODE"/>
<wire x1="45.72" y1="-25.4" x2="58.42" y2="-25.4" width="0.1524" layer="91"/>
<label x="48.26" y="-25.4" size="1.778" layer="95"/>
</segment>
<segment>
<pinref part="D1" gate="G$1" pin="C"/>
<wire x1="38.1" y1="58.42" x2="48.26" y2="58.42" width="0.1524" layer="91"/>
<label x="43.18" y="58.42" size="1.778" layer="95"/>
</segment>
</net>
<net name="D8" class="0">
<segment>
<pinref part="D8" gate="G$1" pin="1"/>
<wire x1="-12.7" y1="-71.12" x2="-5.08" y2="-71.12" width="0.1524" layer="91"/>
<label x="-12.7" y="-71.12" size="1.778" layer="95"/>
</segment>
<segment>
<wire x1="17.78" y1="-73.66" x2="10.16" y2="-73.66" width="0.1524" layer="91"/>
<label x="10.16" y="-73.66" size="1.778" layer="95"/>
<pinref part="IC1" gate="A" pin="RCK"/>
</segment>
</net>
<net name="D9" class="0">
<segment>
<pinref part="D9" gate="G$1" pin="1"/>
<wire x1="-12.7" y1="-81.28" x2="-5.08" y2="-81.28" width="0.1524" layer="91"/>
<label x="-12.7" y="-81.28" size="1.778" layer="95"/>
</segment>
<segment>
<wire x1="17.78" y1="-60.96" x2="10.16" y2="-60.96" width="0.1524" layer="91"/>
<label x="10.16" y="-60.96" size="1.778" layer="95"/>
<pinref part="IC1" gate="A" pin="SER"/>
</segment>
</net>
<net name="D10" class="0">
<segment>
<pinref part="D10" gate="G$1" pin="1"/>
<wire x1="-12.7" y1="-111.76" x2="-5.08" y2="-111.76" width="0.1524" layer="91"/>
<label x="-12.7" y="-111.76" size="1.778" layer="95"/>
</segment>
<segment>
<wire x1="48.26" y1="-137.16" x2="48.26" y2="-144.78" width="0.1524" layer="91"/>
<label x="48.26" y="-142.24" size="1.778" layer="95"/>
<pinref part="U$1" gate="G$1" pin="DIGIT1"/>
</segment>
</net>
<net name="VCC" class="0">
<segment>
<pinref part="VCC" gate="G$1" pin="1"/>
<wire x1="-12.7" y1="22.86" x2="-2.54" y2="22.86" width="0.1524" layer="91"/>
<label x="-12.7" y="22.86" size="1.778" layer="95"/>
</segment>
<segment>
<wire x1="43.18" y1="-60.96" x2="53.34" y2="-60.96" width="0.1524" layer="91"/>
<label x="45.72" y="-60.96" size="1.778" layer="95"/>
<pinref part="IC1" gate="A" pin="VCC"/>
</segment>
<segment>
<wire x1="17.78" y1="-68.58" x2="10.16" y2="-68.58" width="0.1524" layer="91"/>
<label x="10.16" y="-68.58" size="1.778" layer="95"/>
<pinref part="IC1" gate="A" pin="SCL"/>
</segment>
<segment>
<pinref part="IC2" gate="G$1" pin="+VS"/>
<wire x1="12.7" y1="22.86" x2="5.08" y2="22.86" width="0.1524" layer="91"/>
<label x="7.62" y="22.86" size="1.778" layer="95"/>
</segment>
</net>
<net name="A0" class="0">
<segment>
<pinref part="A0" gate="G$1" pin="1"/>
<wire x1="-12.7" y1="12.7" x2="-2.54" y2="12.7" width="0.1524" layer="91"/>
<label x="-12.7" y="12.7" size="1.778" layer="95"/>
</segment>
<segment>
<pinref part="IC2" gate="G$1" pin="VO"/>
<wire x1="33.02" y1="22.86" x2="43.18" y2="22.86" width="0.1524" layer="91"/>
<label x="35.56" y="22.86" size="1.778" layer="95"/>
</segment>
</net>
<net name="D3" class="0">
<segment>
<pinref part="D3" gate="G$1" pin="1"/>
<wire x1="-12.7" y1="58.42" x2="-2.54" y2="58.42" width="0.1524" layer="91"/>
<label x="-12.7" y="58.42" size="1.778" layer="95"/>
</segment>
<segment>
<pinref part="R1" gate="G$1" pin="2"/>
<wire x1="20.32" y1="58.42" x2="10.16" y2="58.42" width="0.1524" layer="91"/>
<label x="10.16" y="58.42" size="1.778" layer="95"/>
</segment>
</net>
<net name="D11" class="0">
<segment>
<pinref part="D11" gate="G$1" pin="1"/>
<wire x1="-12.7" y1="-121.92" x2="-5.08" y2="-121.92" width="0.1524" layer="91"/>
<label x="-12.7" y="-121.92" size="1.778" layer="95"/>
</segment>
<segment>
<wire x1="63.5" y1="-137.16" x2="63.5" y2="-144.78" width="0.1524" layer="91"/>
<label x="63.5" y="-142.24" size="1.778" layer="95"/>
<pinref part="U$1" gate="G$1" pin="DIGIT2"/>
</segment>
</net>
<net name="D12" class="0">
<segment>
<pinref part="D12" gate="G$1" pin="1"/>
<wire x1="-12.7" y1="-132.08" x2="-5.08" y2="-132.08" width="0.1524" layer="91"/>
<label x="-12.7" y="-132.08" size="1.778" layer="95"/>
</segment>
<segment>
<wire x1="78.74" y1="-137.16" x2="78.74" y2="-144.78" width="0.1524" layer="91"/>
<label x="78.74" y="-142.24" size="1.778" layer="95"/>
<pinref part="U$1" gate="G$1" pin="DIGIT3"/>
</segment>
</net>
<net name="D13" class="0">
<segment>
<pinref part="D13" gate="G$1" pin="1"/>
<wire x1="-12.7" y1="-142.24" x2="-5.08" y2="-142.24" width="0.1524" layer="91"/>
<label x="-12.7" y="-142.24" size="1.778" layer="95"/>
</segment>
<segment>
<wire x1="93.98" y1="-137.16" x2="93.98" y2="-144.78" width="0.1524" layer="91"/>
<label x="93.98" y="-142.24" size="1.778" layer="95"/>
<pinref part="U$1" gate="G$1" pin="DIGIT4"/>
</segment>
</net>
<net name="H" class="0">
<segment>
<wire x1="43.18" y1="-81.28" x2="53.34" y2="-81.28" width="0.1524" layer="91"/>
<label x="45.72" y="-81.28" size="1.778" layer="95"/>
<pinref part="IC1" gate="A" pin="QH"/>
</segment>
</net>
<net name="A" class="0">
<segment>
<wire x1="15.24" y1="-109.22" x2="7.62" y2="-109.22" width="0.1524" layer="91"/>
<label x="7.62" y="-109.22" size="1.778" layer="95"/>
<pinref part="R5" gate="G$1" pin="2"/>
</segment>
<segment>
<wire x1="43.18" y1="-63.5" x2="53.34" y2="-63.5" width="0.1524" layer="91"/>
<label x="45.72" y="-63.5" size="1.778" layer="95"/>
<pinref part="IC1" gate="A" pin="QA"/>
</segment>
</net>
<net name="B" class="0">
<segment>
<wire x1="15.24" y1="-111.76" x2="7.62" y2="-111.76" width="0.1524" layer="91"/>
<label x="7.62" y="-111.76" size="1.778" layer="95"/>
<pinref part="R6" gate="G$1" pin="2"/>
</segment>
<segment>
<wire x1="43.18" y1="-66.04" x2="53.34" y2="-66.04" width="0.1524" layer="91"/>
<label x="45.72" y="-66.04" size="1.778" layer="95"/>
<pinref part="IC1" gate="A" pin="QB"/>
</segment>
</net>
<net name="C" class="0">
<segment>
<wire x1="15.24" y1="-114.3" x2="7.62" y2="-114.3" width="0.1524" layer="91"/>
<label x="7.62" y="-114.3" size="1.778" layer="95"/>
<pinref part="R7" gate="G$1" pin="2"/>
</segment>
<segment>
<wire x1="43.18" y1="-68.58" x2="53.34" y2="-68.58" width="0.1524" layer="91"/>
<label x="45.72" y="-68.58" size="1.778" layer="95"/>
<pinref part="IC1" gate="A" pin="QC"/>
</segment>
</net>
<net name="D" class="0">
<segment>
<wire x1="15.24" y1="-116.84" x2="7.62" y2="-116.84" width="0.1524" layer="91"/>
<label x="7.62" y="-116.84" size="1.778" layer="95"/>
<pinref part="R8" gate="G$1" pin="2"/>
</segment>
<segment>
<wire x1="43.18" y1="-71.12" x2="53.34" y2="-71.12" width="0.1524" layer="91"/>
<label x="45.72" y="-71.12" size="1.778" layer="95"/>
<pinref part="IC1" gate="A" pin="QD"/>
</segment>
</net>
<net name="E" class="0">
<segment>
<wire x1="15.24" y1="-119.38" x2="7.62" y2="-119.38" width="0.1524" layer="91"/>
<label x="7.62" y="-119.38" size="1.778" layer="95"/>
<pinref part="R9" gate="G$1" pin="2"/>
</segment>
<segment>
<wire x1="43.18" y1="-73.66" x2="53.34" y2="-73.66" width="0.1524" layer="91"/>
<label x="45.72" y="-73.66" size="1.778" layer="95"/>
<pinref part="IC1" gate="A" pin="QE"/>
</segment>
</net>
<net name="F" class="0">
<segment>
<wire x1="15.24" y1="-121.92" x2="7.62" y2="-121.92" width="0.1524" layer="91"/>
<label x="7.62" y="-121.92" size="1.778" layer="95"/>
<pinref part="R10" gate="G$1" pin="2"/>
</segment>
<segment>
<wire x1="43.18" y1="-76.2" x2="53.34" y2="-76.2" width="0.1524" layer="91"/>
<label x="45.72" y="-76.2" size="1.778" layer="95"/>
<pinref part="IC1" gate="A" pin="QF"/>
</segment>
</net>
<net name="G" class="0">
<segment>
<wire x1="15.24" y1="-124.46" x2="7.62" y2="-124.46" width="0.1524" layer="91"/>
<label x="7.62" y="-124.46" size="1.778" layer="95"/>
<pinref part="R11" gate="G$1" pin="2"/>
</segment>
<segment>
<wire x1="43.18" y1="-78.74" x2="53.34" y2="-78.74" width="0.1524" layer="91"/>
<label x="45.72" y="-78.74" size="1.778" layer="95"/>
<pinref part="IC1" gate="A" pin="QG"/>
</segment>
</net>
<net name="D4" class="0">
<segment>
<pinref part="D4" gate="G$1" pin="1"/>
<wire x1="-12.7" y1="-15.24" x2="-5.08" y2="-15.24" width="0.1524" layer="91"/>
<label x="-12.7" y="-15.24" size="1.778" layer="95"/>
</segment>
<segment>
<pinref part="R2" gate="G$1" pin="2"/>
<wire x1="7.62" y1="-20.32" x2="20.32" y2="-20.32" width="0.1524" layer="91"/>
<label x="12.7" y="-20.32" size="1.778" layer="95"/>
</segment>
</net>
<net name="D5" class="0">
<segment>
<pinref part="D5" gate="G$1" pin="1"/>
<wire x1="-12.7" y1="-25.4" x2="-5.08" y2="-25.4" width="0.1524" layer="91"/>
<label x="-12.7" y="-25.4" size="1.778" layer="95"/>
</segment>
<segment>
<pinref part="R3" gate="G$1" pin="2"/>
<wire x1="7.62" y1="-25.4" x2="20.32" y2="-25.4" width="0.1524" layer="91"/>
<label x="12.7" y="-25.4" size="1.778" layer="95"/>
</segment>
</net>
<net name="D6" class="0">
<segment>
<pinref part="D6" gate="G$1" pin="1"/>
<wire x1="-12.7" y1="-35.56" x2="-5.08" y2="-35.56" width="0.1524" layer="91"/>
<label x="-12.7" y="-35.56" size="1.778" layer="95"/>
</segment>
<segment>
<pinref part="R4" gate="G$1" pin="2"/>
<wire x1="7.62" y1="-30.48" x2="20.32" y2="-30.48" width="0.1524" layer="91"/>
<label x="12.7" y="-30.48" size="1.778" layer="95"/>
</segment>
</net>
<net name="D7" class="0">
<segment>
<pinref part="D7" gate="G$1" pin="1"/>
<wire x1="-12.7" y1="-60.96" x2="-5.08" y2="-60.96" width="0.1524" layer="91"/>
<label x="-12.7" y="-60.96" size="1.778" layer="95"/>
</segment>
<segment>
<wire x1="17.78" y1="-66.04" x2="10.16" y2="-66.04" width="0.1524" layer="91"/>
<label x="10.16" y="-66.04" size="1.778" layer="95"/>
<pinref part="IC1" gate="A" pin="SCK"/>
</segment>
</net>
<net name="N$2" class="0">
<segment>
<pinref part="D2" gate="G$1" pin="RED_CATHODE"/>
<pinref part="R2" gate="G$1" pin="1"/>
</segment>
</net>
<net name="N$3" class="0">
<segment>
<pinref part="D2" gate="G$1" pin="GREEN_CATHODE"/>
<pinref part="R3" gate="G$1" pin="1"/>
</segment>
</net>
<net name="N$4" class="0">
<segment>
<pinref part="D2" gate="G$1" pin="BLUE_CATHODE"/>
<pinref part="R4" gate="G$1" pin="1"/>
</segment>
</net>
<net name="N$5" class="0">
<segment>
<pinref part="U$1" gate="G$1" pin="A"/>
<pinref part="R5" gate="G$1" pin="1"/>
</segment>
</net>
<net name="N$6" class="0">
<segment>
<pinref part="U$1" gate="G$1" pin="B"/>
<pinref part="R6" gate="G$1" pin="1"/>
</segment>
</net>
<net name="N$7" class="0">
<segment>
<pinref part="U$1" gate="G$1" pin="C"/>
<pinref part="R7" gate="G$1" pin="1"/>
</segment>
</net>
<net name="N$8" class="0">
<segment>
<pinref part="U$1" gate="G$1" pin="D"/>
<pinref part="R8" gate="G$1" pin="1"/>
</segment>
</net>
<net name="N$9" class="0">
<segment>
<pinref part="U$1" gate="G$1" pin="E"/>
<pinref part="R9" gate="G$1" pin="1"/>
</segment>
</net>
<net name="N$10" class="0">
<segment>
<pinref part="U$1" gate="G$1" pin="F"/>
<pinref part="R10" gate="G$1" pin="1"/>
</segment>
</net>
<net name="N$11" class="0">
<segment>
<pinref part="U$1" gate="G$1" pin="G"/>
<pinref part="R11" gate="G$1" pin="1"/>
</segment>
</net>
<net name="N$1" class="0">
<segment>
<pinref part="R1" gate="G$1" pin="1"/>
<pinref part="D1" gate="G$1" pin="A"/>
</segment>
</net>
</nets>
</sheet>
</sheets>
</schematic>
</drawing>
</eagle>
